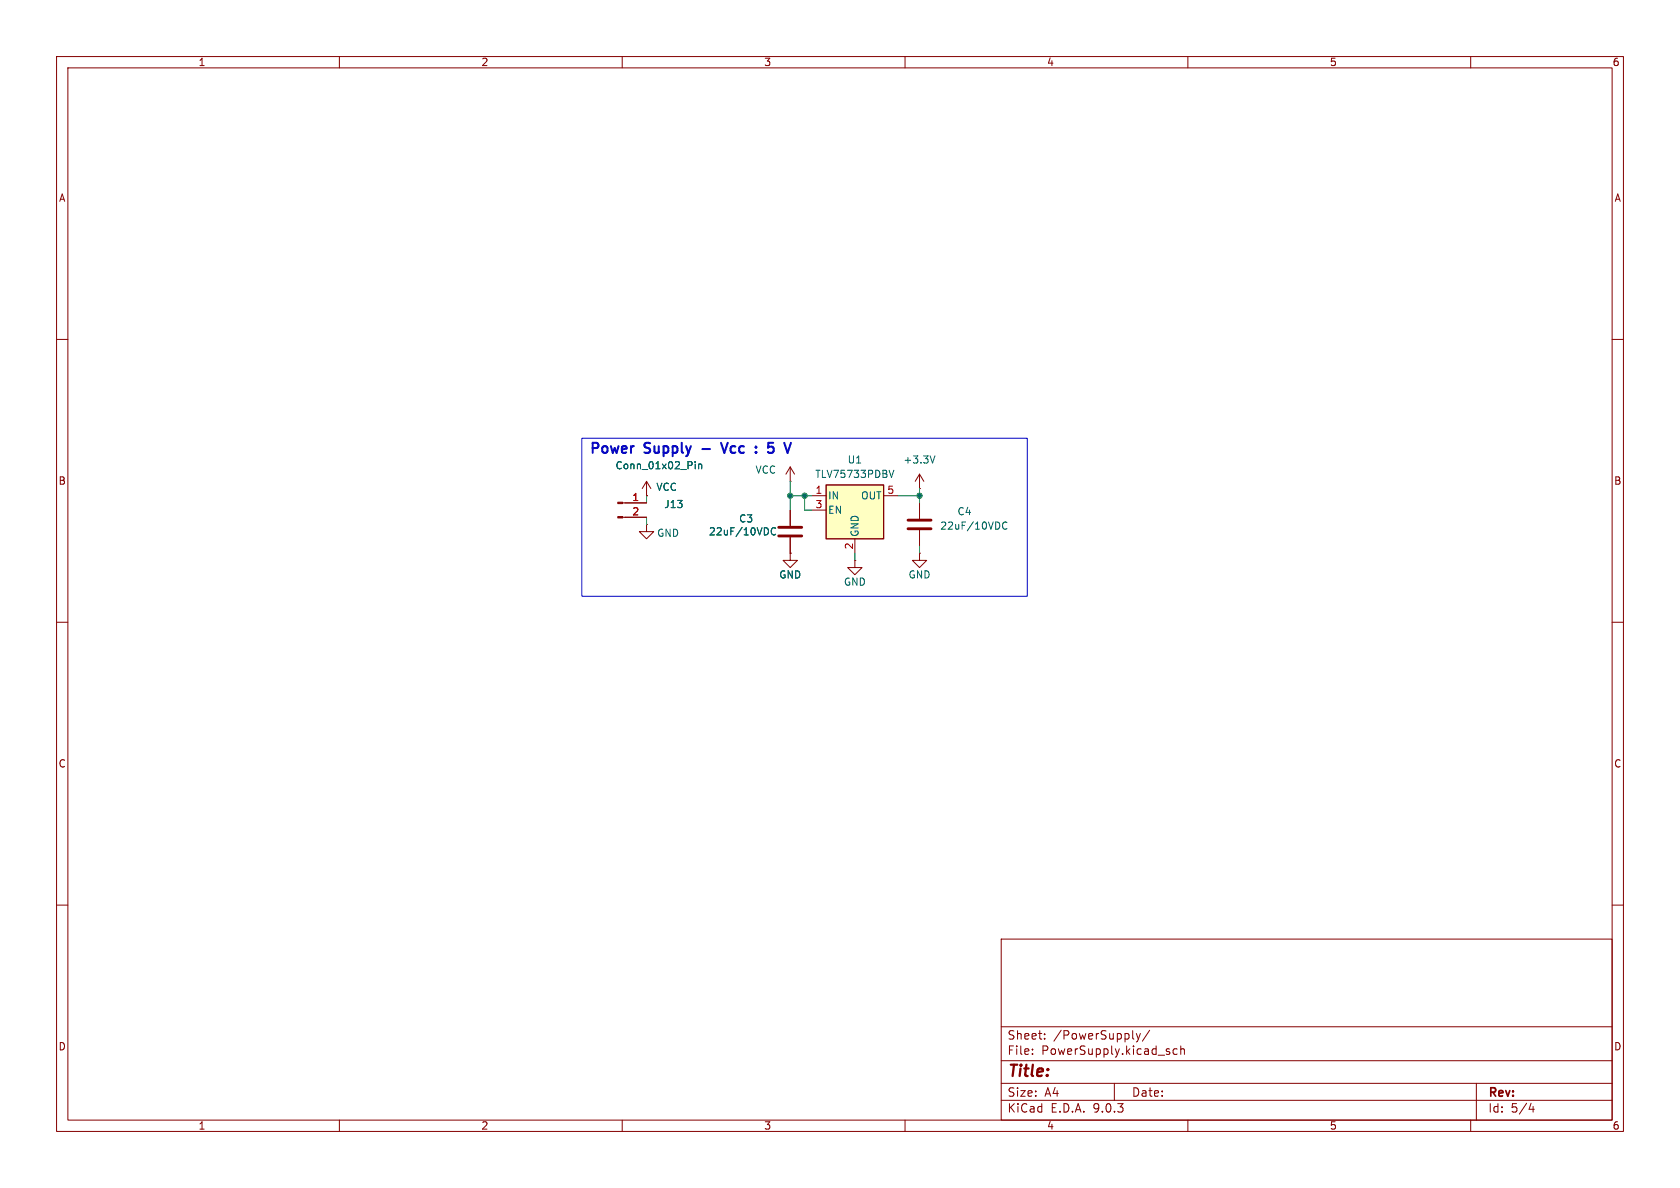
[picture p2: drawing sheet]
<svg xmlns="http://www.w3.org/2000/svg" width="297mm" height="210mm" viewBox="0 0 297 210" stroke-linecap="round" stroke-linejoin="round" font-family="sans-serif">
<g fill="none" stroke="#840000" stroke-width=".18">
<path d="M10 10h277v190h-277zM12 12h273v186h-273zM60 10v2M110 10v2M160 10v2M210 10v2M260 10v2M10 60h2M285 60h2M162.6 86.4h.1M162.6 97.8v1.3h1.2l-1.2 1.2-1.3-1.2h1.3M162.6 97.8h.1"/>
<path d="M162.6 83.8l-.8 1.3M162.6 83.8l.7 1.3M162.6 83.8v2.6M162.6 88.9v2.8M162.6 93.7v2.8M10 110h2M285 110h2M10 160h2M177 166h108v32h-108zM285 160h2M60 198v2M110 198v2"/>
<path d="M160 198v2M177 194.5h108M177 191.5h108M177 187.5h108M177 181.5h108M182.5 186.3v.1M182.5 185.5v.1M184.7 183.6v.1M184.7 182.8v.1M197 191.5v3M200.9 182.7l.3 1M201.2 183.7l-.1 .4-.2 .1"/>
<path d="M201.6 182.7l-.4 1M203.2 182.1l-1.2 2M208.1 185.5l-.4-.1-.3 .3v.4l.1 .2h.6M208.7 185.5l.3-.1 .3 .1 .1 .9M208.7 184.9v1.5M210 198v2M260 198v2M261 191.5v6.5M270.7 195l-.4 1.1h.9M271 195.6v1"/>
</g>
<path d="M165.3 80.6l-.4 1.3M178 92.4a.6 .6 0 0 0-.8 .4 .6 .6 0 0 0 .6 .7l.2-.1" fill="none" stroke="#006464" stroke-width=".18"/>
<path d="M160.5 91.9h4.1M160.5 93.5h4.1" fill="none" stroke="#840000" stroke-width=".51"/>
<path d="M146 85.7h10.2v9.6h-10.2z" fill="#ffffc2"/>
<path d="M146 85.7h10.2v9.6h-10.2z" fill="none" stroke="#840000" stroke-width=".25"/>
<g fill="none" stroke="#840000" stroke-width=".18">
<path d="M110.1 88.9h4.2M110.1 91.4h4.2M114.3 92.7v1.3h1.3l-1.3 1.3-1.3-1.3h1.3M114.3 92.7h.1M114.3 87.6h.1M114.3 85.1l-.8 1.3M114.3 85.1l.8 1.3M114.3 85.1v2.5M139.7 97.8v1.3h1.3l-1.3 1.2-1.3-1.2h1.3M139.7 97.8h.1M139.7 85.1h.1M139.7 82.6v2.5"/>
<path d="M139.7 90.2v2.8M139.7 95v2.8M139.7 82.6l-.8 1.2M139.7 82.6l.8 1.2M143.5 87.6h2.5M143.5 90.2h2.5M151.1 99.1v1.2h1.3l-1.3 1.3-1.2-1.3h1.2M151.1 99.1h.1M151.1 95.3v2.5M156.2 87.6h2.5"/>
</g>
<path d="M122.9 82v.9M123.5 82v.9M123.5 82.1l.2-.1 .3 .1 .1 .8M137.1 93.4a.6 .6 0 0 0-.8 .4 .6 .6 0 0 0 .6 .8l.2-.2M157.2 83.1l.4 1.3 .4-1.3" fill="none" stroke="#006464" stroke-width=".18"/>
<path d="M137.7 93.2h4M137.7 94.7h4" fill="none" stroke="#840000" stroke-width=".51"/>
<g fill="#840000" stroke="#840000" stroke-width=".18">
<path d="M109.2 88.8h.9v.2h-.9z"/>
<path d="M109.2 91.3h.9v.3h-.9z"/>
</g>
<path d="M114.3 87.6v1.3M114.3 91.4v1.3M139.7 87.6h3.8M139.7 85.1v5.1M142.2 87.6v2.6h1.3M151.1 97.8v1.3M158.7 87.6h3.9M162.6 86.4v2.5M162.6 96.5v1.3" fill="none" stroke="#009600" stroke-width=".18"/>
<path d="M124.2 79.4h1.3M127.5 78.3l.6 1.8 .6-1.8M136.7 78.3h-.9v.8" fill="none" stroke="#0000c2" stroke-width=".36"/>
<path d="M102.9 77.5h78.7v27.9h-78.7z" fill="none" stroke="#0000c2" stroke-width=".18"/>
<g fill="#009600" stroke="#009600" stroke-width=".18">
<circle cx="142.2" cy="87.6" r=".46"/>
<circle cx="139.7" cy="87.6" r=".46"/>
<circle cx="162.6" cy="87.6" r=".46"/>
</g>
<text font-size="2.8" fill="#840000" x="178" y="190.9">Title:</text>
<g font-size="2.5" fill="#0000c2">
<text x="104" y="80.7">Power</text>
<text x="129.1" y="80.7">Vcc</text>
<text x="135.7" y="80.7">:</text>
<text x="138.6" y="80.7">5</text>
</g>
<text font-size="2.5" fill="#006464" x="113.9" y="80.7">Supply</text>
<g font-size="2.1" fill="#840000">
<text x="178" y="184">Sheet:</text>
<text x="186.2" y="184">/PowerSupply/</text>
<text x="178" y="186.7">File:</text>
<text x="184.1" y="186.7">PowerSupply.kicad_sch</text>
<text x="178" y="196.9">KiCad</text>
<text x="178" y="194.1">Size:</text>
<text x="184.7" y="194.1">A4</text>
<text x="185.7" y="196.9">E.D.A.</text>
<text x="193.3" y="196.9">9.0.3</text>
<text x="200" y="194.1">Date:</text>
<text x="263" y="194.3">Rev:</text>
<text x="263" y="196.9">Id:</text>
<text x="267.1" y="196.9">5/4</text>
</g>
<g font-size="1.8" fill="#840000">
<text x="35" y="11.9">1</text>
<text x="85" y="11.9">2</text>
<text x="135" y="11.9">3</text>
<text x="185" y="11.9">4</text>
<text x="235" y="11.9">5</text>
<text x="285" y="11.9">6</text>
<text x="10.3" y="35.9">A</text>
<text x="285.3" y="35.9">A</text>
<text x="10.3" y="85.9">B</text>
<text x="285.3" y="85.9">B</text>
<text x="10.3" y="135.9">C</text>
<text x="285.3" y="135.9">C</text>
<text x="10.3" y="185.9">D</text>
<text x="285.3" y="185.9">D</text>
<text x="35" y="199.9">1</text>
<text x="85" y="199.9">2</text>
<text x="135" y="199.9">3</text>
<text x="185" y="199.9">4</text>
<text x="235" y="199.9">5</text>
<text x="285" y="199.9">6</text>
</g>
<g font-size="1.8" fill="#006464">
<text x="108.7" y="83.2">Conn_01x02_Pin</text>
<text x="133.5" y="83.9">VCC</text>
<text x="149.8" y="82.1">U1</text>
<text x="159.6" y="82.1">+3.3V</text>
<text x="115.9" y="87">VCC</text>
<text x="144" y="84.7">TLV75733PDBV</text>
<text x="146.3" y="88.5">IN</text>
<text x="152.1" y="88.5">OUT</text>
<text x="116.1" y="95.1">GND</text>
<text x="117.3" y="90">J13</text>
<text x="125.2" y="94.8">22uF/10VDC</text>
<text x="130.6" y="92.6">C3</text>
<text x="146.3" y="91">EN</text>
<text x="152" y="95" transform="rotate(-90 152 95)">GND</text>
<text x="166.1" y="93.8">22uF/10VDC</text>
<text x="169.2" y="91.3">C4</text>
<text x="137.7" y="102.5">GND</text>
<text x="149.1" y="103.7">GND</text>
<text x="160.5" y="102.5">GND</text>
</g>
<g font-size="1.8" fill="#a90000">
<text x="111.7" y="88.6">1</text>
<text x="144.1" y="87.4">1</text>
<text x="144.1" y="89.9">3</text>
<text x="156.8" y="87.4">5</text>
<text x="111.7" y="91.2">2</text>
<text x="150.9" y="97.2" transform="rotate(-90 150.9 97.2)">2</text>
</g>
</svg>
